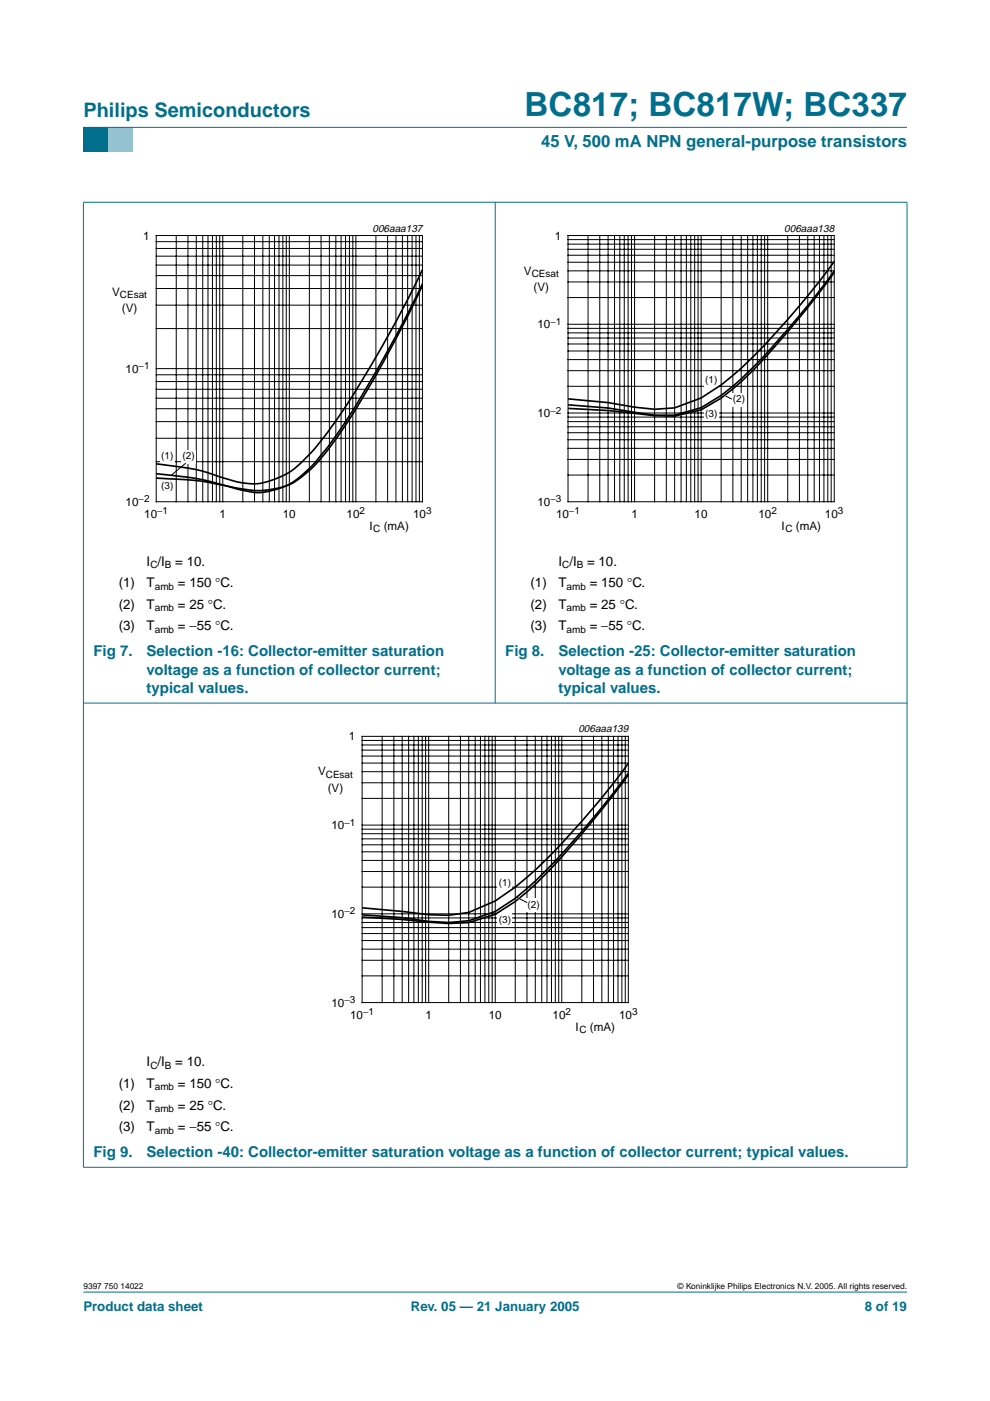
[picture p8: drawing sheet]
<svg xmlns="http://www.w3.org/2000/svg" width="210mm" height="297mm" viewBox="0 0 210 297" stroke-linecap="round" stroke-linejoin="round" font-family="sans-serif">
<path d="M17.7 273.9h174.6z" fill="#006e8c" stroke="#006e8c" stroke-width=".21"/>
<path d="M17.7 27h5.3v5.3h-5.3z" fill-rule="evenodd" fill="#006e8c"/>
<path d="M23 27h5.3v5.3h-5.3z" fill-rule="evenodd" fill="#96c4d6"/>
<g fill="#006e8c" stroke="#006e8c" stroke-width=".21">
<path d="M17.7 27h174.6z"/>
<path d="M17.7 42.9v204.5z"/>
<path d="M105 42.8v106.3z"/>
<path d="M192.3 42.9v204.5z"/>
<path d="M17.6 42.9h174.8z"/>
<path d="M17.6 149.1h174.8z"/>
<path d="M17.6 247.5h174.8z"/>
</g>
<path d="M20.4 47.1h81.9v66.3h-81.9z" fill="none" stroke="#fff" stroke-width=".21"/>
<g fill="none" stroke="#000" stroke-width=".21">
<path d="M33.1 49.9h56.5v56.5h-56.5zM33.1 58.4h56.5M33.1 56.2h56.5M33.1 54.3h56.5M33.1 52.7h56.5M33.1 51.2h56.5M37.4 49.9v56.5M39.9 49.9v56.5M41.6 49.9v56.5M43 49.9v56.5M44.1 49.9v56.5M45 49.9v56.5"/>
<path d="M45.9 49.9v56.5M46.6 49.9v56.5M47.2 49.9v56.5M51.5 49.9v56.5M54 49.9v56.5M55.7 49.9v56.5M57.1 49.9v56.5M58.2 49.9v56.5M59.2 49.9v56.5M60 49.9v56.5M60.7 49.9v56.5M61.3 49.9v56.5"/>
<path d="M65.6 49.9v56.5M68.1 49.9v56.5M69.8 49.9v56.5M71.2 49.9v56.5M72.3 49.9v56.5M73.3 49.9v56.5M74.1 49.9v56.5M74.8 49.9v56.5M75.5 49.9v56.5M79.7 49.9v56.5M82.2 49.9v56.5M83.9 49.9v56.5"/>
<path d="M85.3 49.9v56.5M86.4 49.9v56.5M87.4 49.9v56.5M88.2 49.9v56.5M88.9 49.9v56.5M33.1 79.5h56.5M33.1 78.2h56.5M33.1 69.7h56.5M33.1 64.7h56.5M33.1 61.2h56.5M33.1 97.9h56.5M33.1 92.9h56.5"/>
<path d="M33.1 89.4h56.5M33.1 86.7h56.5M33.1 84.4h56.5M33.1 82.5h56.5M33.1 80.9h56.5"/>
</g>
<g fill="#fff">
<path d="M33.9 95.4h3.1v2.9h-3.1z"/>
<path d="M38.5 95.4h2.9v2.9h-2.9z"/>
<path d="M33.9 101.6h3.1v2.9h-3.1z"/>
</g>
<path d="M89.6 57.2l-5.5 10.6-3.8 6.9-4.7 7.8-4.9 7.4-4.5 5.8a19.9 19.9 0 0 1-6.9 5.5 13 13 0 0 1-10.9 .4l-1.2-.3a40.9 40.9 0 0 0-11.9-2.7l-2.2-.3M89.6 60.5l-5.3 10.6-5.3 9.7-5.9 9.7-4.8 6.3a22.8 22.8 0 0 1-7.3 6.1 19.3 19.3 0 0 1-11.6 .4l-5.1-1a75.7 75.7 0 0 0-11.2-.9M89.6 60.2l-5.5 10.7-5.4 9.6-5.6 9.2-2.8 4-2.1 2.6a24.7 24.7 0 0 1-7.5 6.7 13.1 13.1 0 0 1-10.3 .7l-6.4-1.8a75.8 75.8 0 0 0-10.9-1.5" fill="none" stroke="#000" stroke-width=".35"/>
<g fill="none" stroke="#000" stroke-width=".21">
<path d="M120.4 49.9h56.5v56.5h-56.5zM120.4 59.8h56.5M120.4 57.4h56.5M120.4 55.6h56.5M120.4 54.1h56.5M120.4 52.9h56.5M120.4 51.8h56.5M120.4 50.8h56.5M124.7 49.9v56.5M127.2 49.9v56.5M128.9 49.9v56.5M130.3 49.9v56.5"/>
<path d="M131.4 49.9v56.5M132.4 49.9v56.5M133.2 49.9v56.5M133.9 49.9v56.5M134.5 49.9v56.5M138.8 49.9v56.5M141.3 49.9v56.5M143 49.9v56.5M144.4 49.9v56.5M145.5 49.9v56.5M146.5 49.9v56.5M147.3 49.9v56.5"/>
<path d="M148 49.9v56.5M148.7 49.9v56.5M152.9 49.9v56.5M155.4 49.9v56.5M157.1 49.9v56.5M158.5 49.9v56.5M159.6 49.9v56.5M160.6 49.9v56.5M161.4 49.9v56.5M162.1 49.9v56.5M162.8 49.9v56.5M167 49.9v56.5"/>
<path d="M169.5 49.9v56.5M171.3 49.9v56.5M172.6 49.9v56.5M173.7 49.9v56.5M174.7 49.9v56.5M175.5 49.9v56.5M176.2 49.9v56.5M120.4 78.6h56.5M120.4 76.2h56.5M120.4 74.4h56.5M120.4 72.9h56.5M120.4 71.7h56.5"/>
<path d="M120.4 70.6h56.5M120.4 69.6h56.5M120.4 68.8h56.5M120.4 63.1h56.5M39.3 98.3l-3 2.5M120.4 97.4h56.5M120.4 95.1h56.5M120.4 93.2h56.5M120.4 91.7h56.5M120.4 90.5h56.5M120.4 89.4h56.5M120.4 88.4h56.5"/>
<path d="M120.4 87.6h56.5M120.4 81.9h56.5M120.4 100.7h56.5"/>
</g>
<path d="M107.7 47.1h81.9v66.3h-81.9z" fill="none" stroke="#fff" stroke-width=".21"/>
<g fill="#fff">
<path d="M149.2 79.1h3.2v2.9h-3.2z"/>
<path d="M155.2 83.3h3v2.9h-3z"/>
<path d="M149.2 86.4h3.2v2.8h-3.2z"/>
</g>
<path d="M176.9 57.8a174.7 174.7 0 0 1-9.9 12.5 82.1 82.1 0 0 1-14.1 14.1l-4.2 2.5-5.7 1.3-4.2-.1-9.9-1.1-8.5-.4M176.9 57.5a177.5 177.5 0 0 1-9.9 12.4 91.5 91.5 0 0 1-14.1 13.9l-4.2 2.6-5.7 1.6h-4.2l-9.9-1.5-8.5-.7M176.9 55.4a146 146 0 0 1-9.9 12.3 98.9 98.9 0 0 1-14.1 13.9l-4.2 2.8-5.7 2.1-4.2 .3-4.3-.5-5.6-.9-8.5-.8" fill="none" stroke="#000" stroke-width=".35"/>
<path d="M153.2 83.8l.4-.1 .4 .2-.3 .1z" fill="#fff"/>
<g fill="none" stroke="#000" stroke-width=".21">
<path d="M153.2 83.6l1.9 1M76.8 156.1h56.4v56.5h-56.4zM76.8 159h56.4M76.8 157.9h56.4M76.8 157h56.4M81 156.1v56.5M83.5 156.1v56.5M85.3 156.1v56.5M86.6 156.1v56.5M87.8 156.1v56.5M88.7 156.1v56.5M89.5 156.1v56.5"/>
<path d="M90.2 156.1v56.5M90.9 156.1v56.5M95.1 156.1v56.5M97.6 156.1v56.5M99.4 156.1v56.5M100.8 156.1v56.5M101.9 156.1v56.5M102.8 156.1v56.5M103.6 156.1v56.5M104.3 156.1v56.5M105 156.1v56.5M109.2 156.1v56.5"/>
<path d="M111.7 156.1v56.5M113.5 156.1v56.5M114.9 156.1v56.5M116 156.1v56.5M116.9 156.1v56.5M117.7 156.1v56.5M118.5 156.1v56.5M119.1 156.1v56.5M123.4 156.1v56.5M125.8 156.1v56.5M127.6 156.1v56.5M129 156.1v56.5"/>
<path d="M130.1 156.1v56.5M131 156.1v56.5M131.9 156.1v56.5M132.6 156.1v56.5M76.8 179.1h56.4M76.8 177.9h56.4M76.8 176.8h56.4M76.8 175.8h56.4M76.8 174.9h56.4M76.8 169.3h56.4M76.8 166h56.4M76.8 163.6h56.4"/>
<path d="M76.8 161.8h56.4M76.8 160.3h56.4M76.8 199.4h56.4M76.8 197.9h56.4M76.8 196.7h56.4M76.8 195.6h56.4M76.8 194.6h56.4M76.8 193.8h56.4M76.8 188.1h56.4M76.8 184.8h56.4M76.8 182.4h56.4M76.8 180.6h56.4"/>
<path d="M76.8 206.9h56.4M76.8 203.6h56.4M76.8 201.2h56.4"/>
</g>
<path d="M64.1 153.3h81.8v66.3h-81.8z" fill="none" stroke="#fff" stroke-width=".21"/>
<g fill="#fff">
<path d="M105.5 185.7h3.1v2.9h-3.1z"/>
<path d="M111.6 190.5h3v2.9h-3z"/>
<path d="M105.5 193.5h3.1v3h-3.1z"/>
</g>
<path d="M133.2 164.3a176.7 176.7 0 0 1-9.8 12.5 99.1 99.1 0 0 1-14.1 14.3l-4.3 2.8-5.6 1.7-4.3 .2-9.8-.9-8.5-.5M133.2 163.9a183.3 183.3 0 0 1-9.8 12.4 109.5 109.5 0 0 1-14.1 14.2l-4.3 2.8-5.6 1.9-4.3 .4-4.2-.2-5.6-.8-8.5-.6M133.2 161.8a143.5 143.5 0 0 1-9.8 12.3 108 108 0 0 1-14.1 14l-4.3 2.9-5.6 2.5-4.3 .6-4.2-.2-5.6-.7-8.5-.7" fill="none" stroke="#000" stroke-width=".35"/>
<path d="M109.6 190.5l.4-.2 .4 .2-.3 .2z" fill="#fff"/>
<path d="M109.6 190.3l2.1 1" fill="none" stroke="#000" stroke-width=".21"/>
<text font-size="7.1" fill="#006e8c" x="111.2" y="24.7">BC817; BC817W; BC337</text>
<text font-size="4.2" fill="#006e8c" x="17.7" y="24.9">Philips Semiconductors</text>
<text font-size="3.5" fill="#006e8c" x="114.7" y="31.1">45 V, 500 mA NPN general-purpose transistors</text>
<g font-size="3.2" fill="#006e8c">
<text x="19.8" y="139.2">Fig 7.</text>
<text x="31.1" y="143.1">voltage as a function of collector current;</text>
<text x="31.1" y="139.2">Selection -16: Collector-emitter saturation</text>
<text x="107.1" y="139.2">Fig 8.</text>
<text x="118.4" y="143.1">voltage as a function of collector current;</text>
<text x="118.4" y="139.2">Selection -25: Collector-emitter saturation</text>
<text x="31.1" y="146.9">typical values.</text>
<text x="118.4" y="146.9">typical values.</text>
<text x="19.8" y="245.4">Fig 9.</text>
<text x="31.1" y="245.4">Selection -40: Collector-emitter saturation voltage as a function of collector current; typical values.</text>
</g>
<g font-size="2.8">
<text x="31.1" y="119.9">I /I</text>
<text x="37.2" y="119.9">= 10.</text>
<text x="118.4" y="119.9">I /I</text>
<text x="124.5" y="119.9">= 10.</text>
<text x="25.2" y="124.5">(1)</text>
<text x="31.1" y="124.5">T</text>
<text x="37.7" y="124.5">= 150 °C.</text>
<text x="112.5" y="124.5">(1)</text>
<text x="118.4" y="124.5">T</text>
<text x="125" y="124.5">= 150 °C.</text>
<text x="25.2" y="129.1">(2)</text>
<text x="31.1" y="129.1">T</text>
<text x="37.7" y="129.1">= 25 °C.</text>
<text x="112.5" y="129.1">(2)</text>
<text x="118.4" y="129.1">T</text>
<text x="125" y="129.1">= 25 °C.</text>
<text x="25.2" y="133.7">(3)</text>
<text x="31.1" y="133.7">T</text>
<text x="37.7" y="133.7">= −55 °C.</text>
<text x="112.5" y="133.7">(3)</text>
<text x="118.4" y="133.7">T</text>
<text x="125" y="133.7">= −55 °C.</text>
<text x="31.1" y="226.1">I /I</text>
<text x="37.2" y="226.1">= 10.</text>
<text x="25.2" y="230.7">(1)</text>
<text x="31.1" y="230.7">T</text>
<text x="37.7" y="230.7">= 150 °C.</text>
<text x="25.2" y="235.3">(2)</text>
<text x="25.2" y="239.9">(3)</text>
<text x="31.1" y="235.3">T</text>
<text x="31.1" y="239.9">T</text>
<text x="37.7" y="235.3">= 25 °C.</text>
<text x="37.7" y="239.9">= −55 °C.</text>
</g>
<g font-size="2.8" fill="#006e8c">
<text x="17.7" y="278">Product data sheet</text>
<text x="87.1" y="278">Rev. 05 — 21 January 2005</text>
<text x="183.4" y="278">8 of 19</text>
</g>
<g font-size="2.5">
<text x="30.3" y="50.8">1</text>
<text x="117.7" y="50.8">1</text>
<text x="111.1" y="58.2">V</text>
<text x="23.8" y="62.7">V</text>
<text x="113.1" y="61.7">(V)</text>
<text x="25.8" y="66.2">(V)</text>
<text x="113.9" y="69.6">10</text>
<text x="26.6" y="79">10</text>
<text x="113.9" y="88.4">10</text>
<text x="26.6" y="107.2">10</text>
<text x="113.9" y="107.2">10</text>
<text x="30.6" y="109.8">10</text>
<text x="46.5" y="109.8">1</text>
<text x="60" y="109.8">10</text>
<text x="73.5" y="109.8">10</text>
<text x="78.3" y="112.3">I</text>
<text x="81.3" y="112.3">(mA)</text>
<text x="87.6" y="109.8">10</text>
<text x="117.9" y="109.8">10</text>
<text x="133.9" y="109.8">1</text>
<text x="147.3" y="109.8">10</text>
<text x="160.8" y="109.8">10</text>
<text x="165.7" y="112.3">I</text>
<text x="168.7" y="112.3">(mA)</text>
<text x="174.9" y="109.8">10</text>
<text x="74" y="157">1</text>
<text x="67.4" y="164.4">V</text>
<text x="69.5" y="167.9">(V)</text>
<text x="70.3" y="175.8">10</text>
<text x="70.3" y="194.6">10</text>
<text x="70.3" y="213.4">10</text>
<text x="74.2" y="216">10</text>
<text x="90.2" y="216">1</text>
<text x="103.6" y="216">10</text>
<text x="117.2" y="216">10</text>
<text x="131.3" y="216">10</text>
<text x="122.1" y="218.5">I</text>
<text x="125.1" y="218.5">(mA)</text>
</g>
<g font-size="2.2">
<text x="79" y="49.1">006aaa137</text>
<text x="166.3" y="49.1">006aaa138</text>
<text x="122.6" y="155.3">006aaa139</text>
</g>
<g font-size="2.1">
<text x="112.7" y="58.7">CEsat</text>
<text x="25.4" y="63.2">CEsat</text>
<text x="116.7" y="68.9">−1</text>
<text x="29.4" y="78.3">−1</text>
<text x="149.5" y="81.2">(1)</text>
<text x="116.7" y="87.7">−2</text>
<text x="149.5" y="88.5">(3)</text>
<text x="155.4" y="85.3">(2)</text>
<text x="34.2" y="97.4">(1)</text>
<text x="38.7" y="97.4">(2)</text>
<text x="29.4" y="106.5">−2</text>
<text x="34.2" y="103.7">(3)</text>
<text x="116.7" y="106.5">−3</text>
<text x="33.3" y="109">−1</text>
<text x="76.2" y="109">2</text>
<text x="79.1" y="112.8">C</text>
<text x="90.4" y="109">3</text>
<text x="120.6" y="109">−1</text>
<text x="163.6" y="109">2</text>
<text x="166.5" y="112.8">C</text>
<text x="177.7" y="109">3</text>
<text x="31.9" y="120.4">C</text>
<text x="32.8" y="125">amb</text>
<text x="35" y="120.4">B</text>
<text x="119.2" y="120.4">C</text>
<text x="120.1" y="125">amb</text>
<text x="122.3" y="120.4">B</text>
<text x="32.8" y="129.6">amb</text>
<text x="120.1" y="129.6">amb</text>
<text x="32.8" y="134.2">amb</text>
<text x="120.1" y="134.2">amb</text>
<text x="69.1" y="164.9">CEsat</text>
<text x="73" y="175">−1</text>
<text x="105.8" y="187.8">(1)</text>
<text x="73" y="193.9">−2</text>
<text x="105.8" y="195.6">(3)</text>
<text x="111.8" y="192.6">(2)</text>
<text x="73" y="212.7">−3</text>
<text x="77" y="215.2">−1</text>
<text x="119.9" y="215.2">2</text>
<text x="134" y="215.2">3</text>
<text x="122.9" y="219">C</text>
<text x="31.9" y="226.6">C</text>
<text x="35" y="226.6">B</text>
<text x="32.8" y="231.2">amb</text>
<text x="32.8" y="235.8">amb</text>
<text x="32.8" y="240.4">amb</text>
</g>
<g font-size="1.8">
<text x="17.7" y="273.4">9397 750 14022</text>
<text x="143.7" y="273.4">© Koninklijke Philips Electronics N.V. 2005. All rights reserved.</text>
</g>
</svg>
